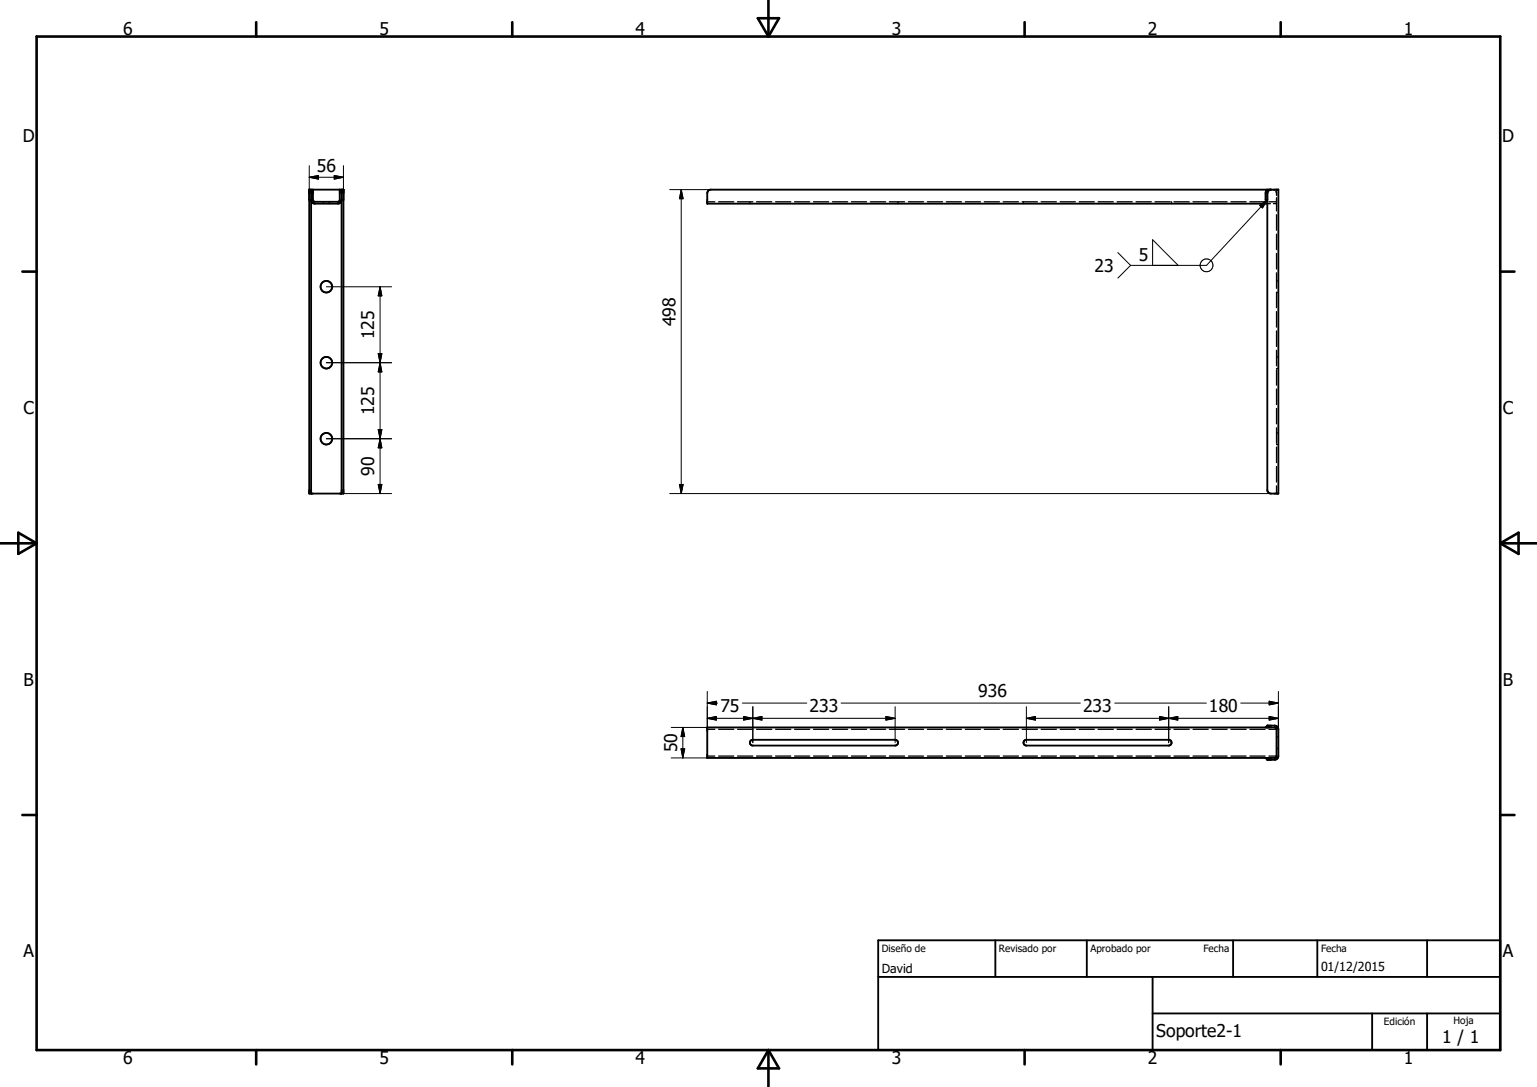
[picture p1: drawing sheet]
<svg xmlns="http://www.w3.org/2000/svg" width="420mm" height="297mm" viewBox="0 0 420 297" stroke-linecap="round" stroke-linejoin="round" font-family="sans-serif">
<g fill="none" stroke="#000" stroke-width=".51">
<path d="M84.5 51.8h9.4v83.1h-9.4zM84.5 54.6h.5l.4 .8 .6 .2h6.6l.5-.3 .2-.7h.6M85 51.8v83.1M85.5 51.8v2.8l.1 .3 .4 .2h6.5l.3-.3v-3M93.3 51.8v83.1M346.2 51.8l-.4 .7v2.1h.5M347.3 51.8l-.6 .2-.4 .8v81.1l.2 .6 .6 .3 2.2 .1v-83.1h-155l-.7 .2-.3 .8v2.8h153M193.3 198.8h155l.3 .1 .2 .4v7.3l-.2 .4-.3 .1h-155zM346.3 198.3v.5M346.3 198.3h2.2l.6 .3 .2 .7v7.5l-.2 .4-.6 .4h-2.2M346.3 198.3l-.5 .5M205.1 202.4l.6-.3h38.9a.79 .79 0 0 1 .8 .8 .79 .79 0 0 1-.8 .8h-38.9a.8 .8 0 0 1-.7-.5 .8 .8 0 0 1 .1-.8z"/>
<path d="M279.9 202.4l.6-.3h38.9a.79 .79 0 0 1 .7 .8 .79 .79 0 0 1-.7 .8h-38.9a.78 .78 0 0 1-.8-.5 .78 .78 0 0 1 .2-.8zM345.8 207.1l.5 .5M346.3 207.1v.5M240 256.9h170v30h-170zM272 256.9v10M297 256.9v10M337 256.9v10M360 256.9v10M390 256.9v10M240 266.9h170M315 276.9h95M315 266.9v20"/>
<path d="M375 276.9v10M390 276.9v10"/>
<circle cx="89.2" cy="78.3" r="1.59"/>
<circle cx="89.2" cy="99.1" r="1.59"/>
<circle cx="89.2" cy="119.9" r="1.59"/>
</g>
<g fill="none" stroke="#000" stroke-width=".36">
<path d="M88.4 55.1v.2M88.4 55.5v.1M90 55.1v.2M90 55.5v.1M193.3 55.1h2M196.4 55.1h4.1M201.5 55.1h4.2M204.9 55.1v.2M204.9 55.5v.1M206.7 55.1h4.2M211.9 55.1h4.2M217.1 55.1h4.2"/>
<path d="M222.3 55.1h4.1M227.5 55.1h4.1M232.7 55.1h4.1M237.8 55.1h4.2M243 55.1h4.2M245.4 55.1v.2M245.4 55.5v.1M248.2 55.1h4.2M253.4 55.1h4.2M258.6 55.1h4.1M263.8 55.1h4.1M269 55.1h4.1"/>
<path d="M274.1 55.1h4.2M279.3 55.1h4.2M279.7 55.1v.2M279.7 55.5v.1M284.5 55.1h4.2M289.7 55.1h4.2M294.9 55.1h4.1M300.1 55.1h4.1M305.3 55.1h4.1M310.4 55.1h4.2M315.6 55.1h4.2M320.1 55.1v.2"/>
<path d="M320.1 55.5v.1M320.8 55.1h4.2M326 55.1h4.2M331.2 55.1h4.1M336.4 55.1h4.1M341.6 55.1h4.1M346.3 55.6h.8M346.7 55.1h2.1M347.8 51.8l.5 .1M348 55.6h.8M348.7 52.3l.1 .5M348.8 51.8v.3"/>
<path d="M348.8 52.5v.9M348.8 54v.9M348.8 55.2v2.4M348.8 58.7v4.2M348.8 64v4.2M348.8 69.3v4.2M348.8 74.5v4.3M348.8 79.8v4.3M348.8 79.9h.2M348.8 76.8h.2M349.1 79.9h.2M349.1 76.8h.2"/>
<path d="M348.8 85.1v4.3M348.8 90.4v4.3M348.8 95.7v4.2M348.8 97.5h.2M349.1 97.5h.2M348.8 101v4.2M348.8 106.3v4.2M348.8 111.6v4.2M348.8 116.9v4.2M348.8 100.7h.2M348.8 118.3h.2M349.1 100.7h.2"/>
<path d="M349.1 118.3h.2M348.8 122.2v4.2M348.8 127.5v4.2M348.8 132.8v2.1M348.8 121.5h.2M349.1 121.5h.2M193.3 199.3h2M196.4 199.3h4.1M201.5 199.3h4.2M206.7 199.3h4.2M211.9 199.3h4.2M217.1 199.3h4.2"/>
<path d="M222.3 199.3h4.1M227.5 199.3h4.1M232.7 199.3h4.1M237.8 199.3h4.2M243 199.3h4.2M248.2 199.3h4.2M253.4 199.3h4.2M258.6 199.3h4.1M263.8 199.3h4.1M269 199.3h4.1M274.1 199.3h4.2M279.3 199.3h4.2"/>
<path d="M284.5 199.3h4.2M289.7 199.3h4.2M294.9 199.3h4.1M300.1 199.3h4.1M305.3 199.3h4.1M310.4 199.3h4.2M315.6 199.3h4.2M320.8 199.3h4.2M326 199.3h4.2M331.2 199.3h4.1M336.4 199.3h4.1M341.6 199.3h4.1"/>
<path d="M346.5 198.5l-.3 .3M346.9 198.4l.4-.1v.1M347.3 198.6v.2M348.3 198.8h.2M348.6 198.8l.2 .1M348.8 199.1v.2h-2.1M193.3 206.6h2M196.4 206.6h4.1M201.5 206.6h4.2M206.7 206.6h4.2M211.9 206.6h4.2M217.1 206.6h4.2"/>
<path d="M222.3 206.6h4.1M227.5 206.6h4.1M232.7 206.6h4.1M237.8 206.6h4.2M243 206.6h4.2M248.2 206.6h4.2M253.4 206.6h4.2M258.6 206.6h4.1M263.8 206.6h4.1M269 206.6h4.1M274.1 206.6h4.2M279.3 206.6h4.2"/>
<path d="M284.5 206.6h4.2M289.7 206.6h4.2M294.9 206.6h4.1M300.1 206.6h4.1M305.3 206.6h4.1M310.4 206.6h4.2M315.6 206.6h4.2M320.8 206.6h4.2M326 206.6h4.2M331.2 206.6h4.1M336.4 206.6h4.1M341.6 206.6h4.1"/>
<path d="M346.2 207.1l.3 .2M346.7 206.6h2.1v.2M347.3 207.4v.2l-.4-.1M347.3 207.1v.2M348.3 207.1h.2M348.8 206.9l-.2 .2M348.8 204.5h.2M348.8 201.4h.2M349.1 204.5h.2M349.1 201.4h.2"/>
</g>
<g fill="none" stroke="#000" stroke-width=".71">
<path d="M210 0v10M10 10h400v276.9h-400zM70 6.1v3.9M140 6.1v3.9M207.1 5h5.8l-2.9 5zM280 6.1v3.9M350 6.1v3.9M6.1 74.2h3.9M410 74.2h3.8M0 148.4h10M5 145.6l5 2.8-5 2.9zM410 148.4h10"/>
<path d="M410 148.4l5-2.8v5.7zM6.1 222.7h3.9M410 222.7h3.8M70 286.9v3.9M140 286.9v3.9M210 286.9v10M210 286.9l2.9 5h-5.8zM280 286.9v3.9M350 286.9v3.9"/>
</g>
<g fill="none" stroke="#000" stroke-width=".27">
<path d="M84.5 48.4h9.4M84.5 48.4l2.5-.5v1zM84.5 45.3v6.5M91.3 47.9l2.6 .5-2.6 .5zM93.9 45.3v6.5M183 51.8h165.3M186.2 51.8v83.1M186.2 51.8l.5 2.5h-1zM344.2 56.1l2.1-1.5-1.3 2.2zM346.3 54.6l-16.6 17.9h-20.8M89.2 78.4h17.8M103.9 78.4v56.5"/>
<path d="M103.9 78.4l.4 2.4h-1zM305.5 69l3.4 3.5M308.9 72.5l-3.4 3.5M315 72.5v-7l6.9 7M89.2 99.1h17.8M103.3 96.6h1l-.4 2.5zM103.9 99.1l.4 2.5h-1zM89.2 119.9h17.8M103.3 117.4h1l-.4 2.5zM103.9 119.9l.4 2.5h-1zM92.8 134.9h14.2M103.3 132.4h1l-.4 2.5z"/>
<path d="M183 134.9h165.3M185.7 132.4h1l-.5 2.5zM186.6 198.8v8.3M186.6 198.8l.5 2.4h-1zM193.3 192.1h2.8M193.3 192.1l2.5-.5v1zM193.3 196.3l2.5-.5v1zM193.3 188.9v9.9h-9.9M193.3 196.3h51.3M202.9 192.1h17.5M203.2 195.8l2.5 .5-2.5 .5zM205.7 196.3l2.5-.5v1z"/>
<path d="M205.7 193.1v9.8M229.8 192.1h65.4M242.1 195.8l2.5 .5-2.5 .5zM244.6 193.1v9.8M280.5 196.3h68.8M280.5 196.3l2.5-.5v1zM280.5 193.1v9.8M304.6 192.1h25M316.9 195.8l2.5 .5-2.5 .5zM319.4 193.1v9.8M319.4 196.3l2.4-.5v1zM339 192.1h10.3"/>
<path d="M346.8 191.6l2.5 .5-2.5 .5zM346.8 195.8l2.5 .5-2.5 .5zM349.3 188.9v10.4M183.4 207.1h9.9M186.1 204.6h1l-.5 2.5z"/>
<circle cx="329.7" cy="72.5" r="1.76"/>
</g>
<g fill="#000" stroke="#000" stroke-width=".27">
<path d="M84.5 48.4l2.5-.5v1zM91.3 47.9l2.6 .5-2.6 .5zM186.2 51.8l.5 2.5h-1zM344.2 56.1l2.1-1.5-1.3 2.2zM103.3 96.6h1l-.4 2.5zM103.9 78.4l.4 2.4h-1zM103.3 117.4h1l-.4 2.5zM103.9 99.1l.4 2.5h-1zM103.3 132.4h1l-.4 2.5zM103.9 119.9l.4 2.5h-1zM185.7 132.4h1l-.5 2.5zM193.3 192.1l2.5-.5v1z"/>
<path d="M193.3 196.3l2.5-.5v1zM203.2 195.8l2.5 .5-2.5 .5zM205.7 196.3l2.5-.5v1zM242.1 195.8l2.5 .5-2.5 .5zM280.5 196.3l2.5-.5v1zM316.9 195.8l2.5 .5-2.5 .5zM319.4 196.3l2.4-.5v1zM346.8 191.6l2.5 .5-2.5 .5zM346.8 195.8l2.5 .5-2.5 .5zM186.1 204.6h1l-.5 2.5zM186.6 198.8l.5 2.4h-1z"/>
</g>
<g font-size="4.8">
<text x="33.7" y="9.6">6</text>
<text x="103.7" y="9.6">5</text>
<text x="173.7" y="9.6">4</text>
<text x="243.7" y="9.6">3</text>
<text x="313.6" y="9.6">2</text>
<text x="383.6" y="9.6">1</text>
<text x="6.3" y="38.9">D</text>
<text x="410.5" y="38.9">D</text>
<text x="86.6" y="46.9">56</text>
<text x="311.2" y="71.4">5</text>
<text x="299.1" y="74.3">23</text>
<text x="184.6" y="89.2" transform="rotate(-90 184.6 89.2)">498</text>
<text x="102.3" y="92.7" transform="rotate(-90 102.3 92.7)">125</text>
<text x="6.4" y="113.1">C</text>
<text x="102.3" y="113.5" transform="rotate(-90 102.3 113.5)">125</text>
<text x="410.6" y="113.1">C</text>
<text x="102.3" y="130" transform="rotate(-90 102.3 130)">90</text>
<text x="6.4" y="187.3">B</text>
<text x="267.3" y="190.5">936</text>
<text x="410.7" y="187.3">B</text>
<text x="196.9" y="194.6">75</text>
<text x="221.2" y="194.6">233</text>
<text x="296" y="194.6">233</text>
<text x="330.4" y="194.6">180</text>
<text x="185" y="205.5" transform="rotate(-90 185 205.5)">50</text>
<text x="6.4" y="261.5">A</text>
<text x="410.6" y="261.5">A</text>
<text x="315.9" y="283.2">Soporte2-1</text>
<text x="394.1" y="284.9">1 / 1</text>
<text x="33.7" y="290.8">6</text>
<text x="103.7" y="290.8">5</text>
<text x="173.7" y="290.8">4</text>
<text x="243.7" y="290.8">3</text>
<text x="313.6" y="290.8">2</text>
<text x="383.6" y="290.8">1</text>
</g>
<g font-size="3.4">
<text x="241" y="265.9">David</text>
<text x="361" y="265.4">01/12/2015</text>
</g>
<g font-size="2.7">
<text x="241" y="260.1">Diseño de</text>
<text x="273" y="260">Revisado por</text>
<text x="298" y="260">Aprobado por</text>
<text x="328.8" y="260">Fecha</text>
<text x="361" y="260">Fecha</text>
<text x="378.1" y="280.2">Edición</text>
<text x="397.2" y="279.9">Hoja</text>
</g>
</svg>
